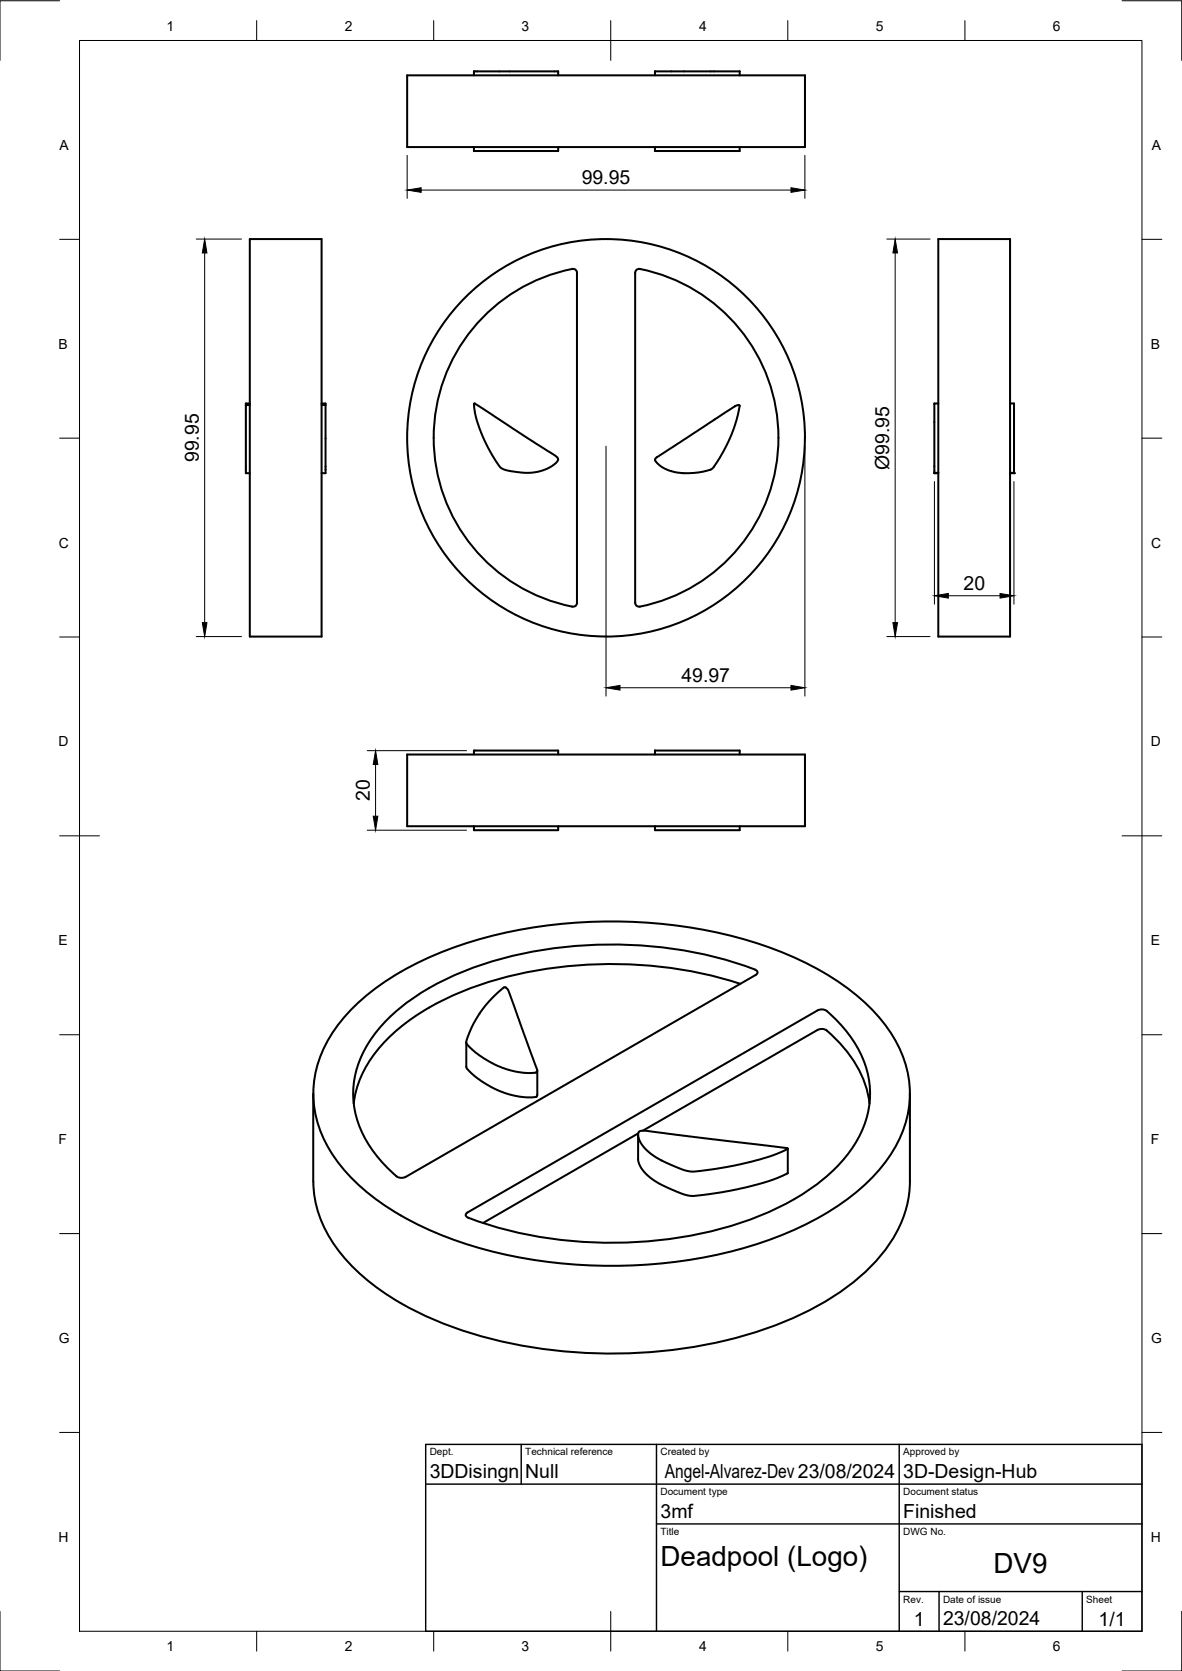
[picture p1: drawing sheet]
<svg xmlns="http://www.w3.org/2000/svg" width="297mm" height="420mm" viewBox="0 0 297 420" stroke-linecap="round" stroke-linejoin="round" font-family="sans-serif">
<!-- layer: Visible -->
<g fill="none" stroke="#000" stroke-width=".51">
<path d="M102.3 18.9h100v18.1h-100zM119.1 18.9v-1h21.2v1M164.6 17.9h.1M164.6 17.9v1M164.6 17.9h21.3v1M119.1 37v1h21.2v-1M164.6 38h.1M164.6 37v1M185.9 37v1h-21.3M62.8 60.1h18v100h-18zM122.1 79a42.7 42.7 0 0 1 22-11.4l.7 .5 .2 .5v82.9l-.2 .6-.7 .4a43.2 43.2 0 0 1-22-73.5zM160 67.8l.5-.2a43.2 43.2 0 0 1 35.1 42.5 43.2 43.2 0 0 1-35.1 42.4l-.5-.2-.4-.7v-83z"/>
<path d="M235.8 60.1h18v100h-18zM61.8 101.8v17.2h1M61.8 101.8h1M62.8 101.5h-1v.3M80.8 101.5h1v.3M80.8 101.8h1M81.8 101.8v17.2h-1M119.1 101.6l.2-.2 .6 .4 19.7 12.8 .4 .4 .3 .5-.9 1.2a12.9 12.9 0 0 1-10.6 1.8l-1.7-.3-.9-.4a4.8 4.8 0 0 1-1.8-2.2l-1.8-3-2-4.6-1-3-.5-3.4M185.9 102.1a36.3 36.3 0 0 1-7.1 15.8l-3.4 .9-2.3 .2-2.8-.2-2.2-.5-1.3-.6-1.2-.8-1-1.2M185.9 102.1a.86 .86 0 0 0-1.2 .1l-19.7 12.8-.4 .5v.2M234.8 118.9l1 .1M234.8 118.9h.1"/>
<path d="M234.8 118.9h1M235.8 101.5h-1v17.4M253.8 101.5h1v17.4M253.8 118.9h1M254.8 118.9l-1 .1M152.3 160a50 50 0 0 1-45.7-70 50 50 0 0 1 82.6-13.8 50 50 0 0 1-20.5 81.1 49.8 49.8 0 0 1-16.4 2.8M102.3 189.7h100v18.1h-100zM119.1 189.7v-1h21.2v1M164.6 188.7v1M164.6 188.7h.1M164.6 188.7h21.3v1M119.1 207.8v.9h21.2v-.9"/>
<path d="M164.6 207.8v.9h21.3v-.9M88.5 253.6a70.5 70.5 0 0 1 28.2-16.3 123.6 123.6 0 0 1 78.2 1.5 63.6 63.6 0 0 1 26.3 17.3 28.2 28.2 0 0 1 6.9 24.4 34.2 34.2 0 0 1-11.8 18.3 77.5 77.5 0 0 1-29.9 15.2 123.8 123.8 0 0 1-73.9-2.9 63.6 63.6 0 0 1-26.3-17.2 28.2 28.2 0 0 1-6.9-24.4 33 33 0 0 1 9.2-15.9zM126.6 248.3a1.15 1.15 0 0 1 1.2 .8l7.2 19.8-.1 .7M126.6 248.3l-2.8 2.5-3 3.6-2.3 4-1.3 3.5a1.58 1.58 0 0 0 1 1.5l1.5 1.4 2.1 1.4 4.3 2.2 2.3 .8 2.5 .5 2.5 .1 1.5-.2M186 247.4a106.4 106.4 0 0 0-69.9 1.9 50.5 50.5 0 0 0-22.6 16.5 25.2 25.2 0 0 0-4.6 11.6M189.9 245.1a.69 .69 0 0 0 .5-.7 .69 .69 0 0 0-.7-.6 106 106 0 0 0-73.2 .4 54.1 54.1 0 0 0-21.6 14.9 23.8 23.8 0 0 0-5.1 22.7 30.8 30.8 0 0 0 10.3 14.2l1 .2 .8-.3 88-50.8M78.7 275v22a30.3 30.3 0 0 0 9.6 21.2 67.8 67.8 0 0 0 27.1 16.1 123.1 123.1 0 0 0 80.1-1.3 63.3 63.3 0 0 0 25.9-17.4 29.4 29.4 0 0 0 7.3-18.6v-22M117.2 262.1v6.1a10.5 10.5 0 0 0 3.9 3.7l3.3 1.9 3.8 1.5 3.9 .6h1.8l1-.2M135 269.2v6.1l-.1 .4M218.5 277.4a28.8 28.8 0 0 0-11.2-18.6l-1-.1-.8 .3-43.9 25.3M160.4 285.3v6.4l.4 1.3 .8 1.3 1.8 1.8 2.4 1.6 4.8 2.2 2.4 .7a12.6 12.6 0 0 0 5-.3l5.6-.9 6.5-1.5 4.4-1.4 3.5-1.6M160.4 285l-39.1 22.5"/>
<path d="M160.5 284.7l.6-.4 1.5 .1 35.4 4.4-3.6 1.6-5.3 1.6-5.5 1.2-6.2 1a10.2 10.2 0 0 1-4.6 .2l-1.4-.4-4-1.6-2-1-1.8-1.3-1.5-1.3-1.2-1.6-.5-1.5zM198 288.8v6.1M117.2 305.1l88.3-51a2.24 2.24 0 0 1 2.3 .1 29.4 29.4 0 0 1 10.7 18.2 25.3 25.3 0 0 1-7.6 20.4 60.8 60.8 0 0 1-26.4 15.2 106.4 106.4 0 0 1-67.1-2 .59 .59 0 0 1-.2-.9z"/>
</g>
<g fill="#000">
<circle cx="119.1" cy="17.9" r=".25"/>
<circle cx="119.1" cy="38" r=".25"/>
<circle cx="234.8" cy="119" r=".25"/>
<circle cx="254.8" cy="119" r=".25"/>
</g>
<!-- layer: BORDER -->
<g fill="none" stroke="#000" stroke-width=".25">
<path d="M15 .2h-15v15M20 10.2h267v400h-267zM64.5 5.2v5M109 5.2v5M153.5 5.2v10M198 5.2v5M242.5 5.2v5M282 .2h15v15M15 60.2h5M287 60.2h5M15 110.2h5M287 110.2h5"/>
<path d="M15 160.2h5M287 160.2h5M15 210.2h10M282 210.2h10M15 260.2h5M287 260.2h5M15 310.2h5M287 310.2h5M15 360.2h5M287 360.2h5M0 405.2v15h15M64.5 410.2v5"/>
<path d="M109 410.2v5M153.5 405.2v10M198 410.2v5M242.5 410.2v5M297 405.2v15h-15"/>
</g>
<!-- layer: TITLEBLOCK -->
<path d="M107 363.2h180v47h-180zM107 373.2h180M131 363.2v10M165 363.2v47M226 363.2v47M165 383.2h122M226 400.2h61M236 400.2v10M272 400.2v10" fill="none" stroke="#000" stroke-width=".36"/>
<!-- layer: FD_Dimensions -->
<g fill="none" stroke="#000" stroke-width=".25">
<path d="M102.3 39.1v10.8M202.3 39.1v10.8M105.8 47.8h93M49.3 60.1h11.4M51.4 63.6v92.9M222.9 60.1h10.8M225 63.6v92.9M152.3 112.2v62.8M202.3 112.2v62.8M234.8 121.1v30.8M254.8 121.1v30.8M238.3 149.8h13"/>
<path d="M49.3 160.1h11.4M155.8 172.9h43M222.9 160.1h10.8M92.3 188.7h24.9M94.4 192.2v13M92.3 208.7h24.9"/>
</g>
<path d="M102.3 47.8l3.5-.6v1.2zM198.8 47.2l3.5 .6-3.5 .6zM51.4 60.1l.6 3.5h-1.2zM225 60.1l.6 3.5h-1.2zM50.8 156.5h1.2l-.6 3.6zM224.4 156.5h1.2l-.6 3.6zM234.8 149.8l3.5-.6v1.2zM251.3 149.2l3.5 .6-3.5 .6zM152.3 172.9l3.5-.6v1.2zM198.8 172.3l3.5 .6-3.5 .6zM94.4 188.7l.6 3.5h-1.2zM93.8 205.2h1.2l-.6 3.5z" fill="#000" stroke="#000" stroke-width=".25"/>
<g font-size="7">
<text x="166" y="393.7">Deadpool (Logo)</text>
<text x="249.7" y="395.4">DV9</text>
</g>
<g font-size="4.9">
<text x="146.2" y="46.3">99.95</text>
<text x="50" y="116.2" transform="rotate(-90 50 116.2)">99.95</text>
<text x="223.4" y="118.1" transform="rotate(-90 223.4 118.1)">Ø99.95</text>
<text x="242.1" y="148.3">20</text>
<text x="171.2" y="171.5">49.97</text>
<text x="92.9" y="201.4" transform="rotate(-90 92.9 201.4)">20</text>
<text x="108" y="371.7">3DDisingn</text>
<text x="132" y="371.7">Null</text>
<text x="167.1" y="371.7">Angel-Alvarez-Dev23/08/2024</text>
<text x="227" y="371.7">3D-Design-Hub</text>
<text x="166" y="381.7">3mf</text>
<text x="227" y="381.7">Finished</text>
<text x="229.6" y="408.8">1</text>
<text x="237" y="408.7">23/08/2024</text>
<text x="276.1" y="408.8">1/1</text>
</g>
<g font-size="3.5">
<text x="41.9" y="7.7">1</text>
<text x="86.6" y="7.7">2</text>
<text x="131.1" y="7.7">3</text>
<text x="175.7" y="7.7">4</text>
<text x="220.1" y="7.7">5</text>
<text x="264.6" y="7.7">6</text>
<text x="15" y="37.7">A</text>
<text x="289.5" y="37.7">A</text>
<text x="14.7" y="87.7">B</text>
<text x="289.2" y="87.7">B</text>
<text x="14.8" y="137.7">C</text>
<text x="289.3" y="137.7">C</text>
<text x="14.7" y="187.7">D</text>
<text x="289.2" y="187.7">D</text>
<text x="14.7" y="237.7">E</text>
<text x="289.2" y="237.7">E</text>
<text x="14.7" y="287.7">F</text>
<text x="289.2" y="287.7">F</text>
<text x="14.8" y="337.7">G</text>
<text x="289.3" y="337.7">G</text>
<text x="14.7" y="387.7">H</text>
<text x="289.2" y="387.7">H</text>
<text x="41.9" y="415.2">1</text>
<text x="86.6" y="415.2">2</text>
<text x="131.1" y="415.2">3</text>
<text x="175.7" y="415.2">4</text>
<text x="220.1" y="415.2">5</text>
<text x="264.6" y="415.2">6</text>
</g>
<g font-size="2.5">
<text x="108" y="366">Dept.</text>
<text x="132" y="366">Technical reference</text>
<text x="166" y="366">Created by</text>
<text x="227" y="366">Approved by</text>
<text x="166" y="376">Document type</text>
<text x="227" y="376">Document status</text>
<text x="166" y="386">Title</text>
<text x="227" y="386">DWG No.</text>
<text x="227" y="403">Rev.</text>
<text x="237" y="403">Date of issue</text>
<text x="273" y="403">Sheet</text>
</g>
</svg>
